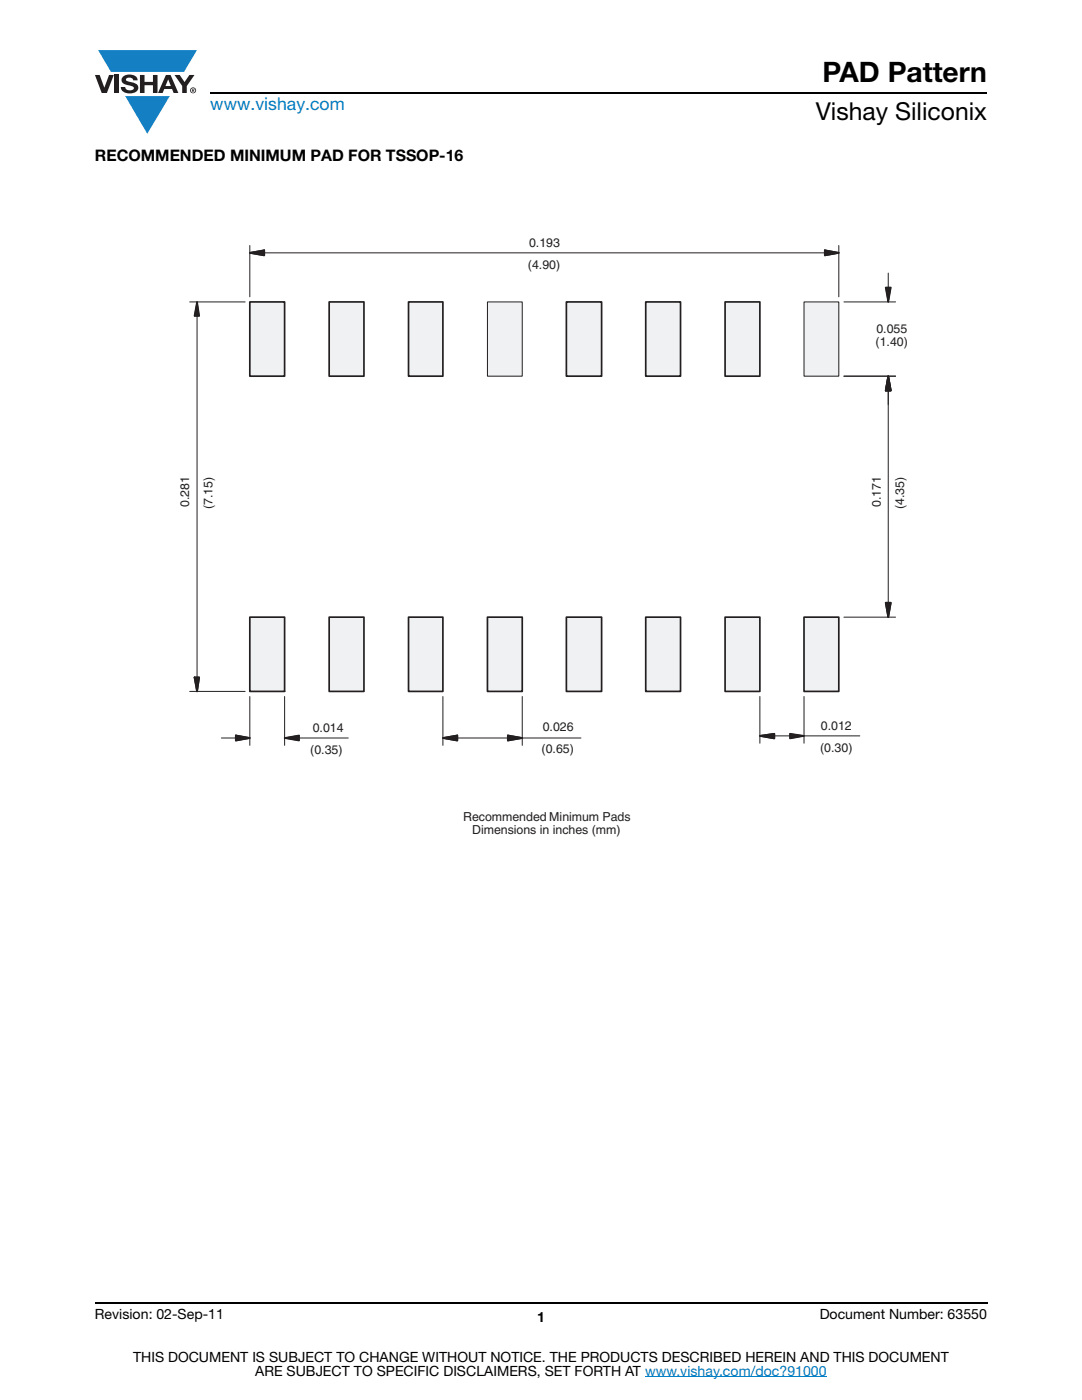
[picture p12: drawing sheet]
<svg xmlns="http://www.w3.org/2000/svg" width="216mm" height="279mm" viewBox="0 0 216 279" stroke-linecap="round" stroke-linejoin="round" font-family="sans-serif">
<g fill="#147fc3">
<path d="M19.6 10h19.7l-2.6 4.4h-1.1h-13.5z"/>
<path d="M25 19.2h8.9l-4.5 7.5z"/>
</g>
<g fill="#231f20">
<path d="M18.9 15h1l.9 2.5 1-2.5h.9l-1.4 3.6h-1z"/>
<path d="M22.9 15h.9v3.6h-.9z"/>
<path d="M24.6 15.3a2.1 2.1 0 0 1 2.8 .3l.1 .4h-.9a.79 .79 0 0 0-.7-.5 .79 .79 0 0 0-.8 .4l.3 .3 1 .2a1.08 1.08 0 0 1 1.2 1.1 1.08 1.08 0 0 1-1.1 1.1 1.73 1.73 0 0 1-2.4-1.2h.9a.96 .96 0 0 0 .8 .6 .96 .96 0 0 0 .9-.4 1.31 1.31 0 0 0-1.2-.6 1.03 1.03 0 0 1-1.1-.6 1.03 1.03 0 0 1 .2-1.1z"/>
<path d="M27.9 15h.9v1.3h1.7v-1.3h.9v3.6h-.9v-1.6h-1.7v1.6h-.9z"/>
<path d="M34.8 15h1.1l.9 1.4 1-1.4h1l-1.5 2.2v1.4h-.9v-1.4z"/>
<path d="M33.6 15.8l.5 1.4h-1.1zM33.1 15l-1.6 3.6h1l.3-.8h1.5l.3 .8h1l-1.6-3.6z"/>
<path d="M38.1 18a.46 .46 0 0 1 .9 0 .46 .46 0 0 1-.9 0zM37.9 18a.6 .6 0 0 0 1.2 0 .6 .6 0 0 0-1.2 0z"/>
<path d="M38.4 17.8h.2v.2h-.2zM38.3 17.7v.7h.1v-.3l.4 .3-.2-.3 .2-.2-.1-.2z"/>
</g>
<path d="M42 18.6h155M18.9 260h178.1" fill="none" stroke="#000" stroke-width=".36"/>
<path d="M128.7 274.8h36.3" fill="none" stroke="#007ec4" stroke-width=".2"/>
<path d="M35.6 47.2h145.6v119.9h-145.6z" fill="#fff"/>
<path d="M49.8 123.2h7v14.8h-7z" fill="#f0f1f2"/>
<path d="M49.8 123.2h7v14.8h-7z" fill="none" stroke="#231f20" stroke-width=".34"/>
<path d="M49.8 60.3h7v14.8h-7z" fill="#f0f1f2"/>
<path d="M49.8 60.3h7v14.8h-7z" fill="none" stroke="#231f20" stroke-width=".34"/>
<path d="M65.7 123.2h6.9v14.8h-6.9z" fill="#f0f1f2"/>
<path d="M65.7 123.2h6.9v14.8h-6.9z" fill="none" stroke="#231f20" stroke-width=".34"/>
<path d="M65.7 60.3h6.9v14.8h-6.9z" fill="#f0f1f2"/>
<path d="M65.7 60.3h6.9v14.8h-6.9z" fill="none" stroke="#231f20" stroke-width=".34"/>
<path d="M81.5 123.2h6.9v14.8h-6.9z" fill="#f0f1f2"/>
<path d="M81.5 123.2h6.9v14.8h-6.9z" fill="none" stroke="#231f20" stroke-width=".34"/>
<path d="M81.5 60.3h6.9v14.8h-6.9z" fill="#f0f1f2"/>
<path d="M81.5 60.3h6.9v14.8h-6.9z" fill="none" stroke="#231f20" stroke-width=".34"/>
<path d="M97.3 123.2h6.9v14.8h-6.9z" fill="#f0f1f2"/>
<path d="M97.3 123.2h6.9v14.8h-6.9z" fill="none" stroke="#231f20" stroke-width=".34"/>
<path d="M97.3 60.3h6.9v14.8h-6.9z" fill="#f0f1f2"/>
<path d="M97.3 60.3h6.9v14.8h-6.9zM49.8 139v9.8M56.8 139v9.8M44.2 147.3h2.9M59.7 147.3h9.8" fill="none" stroke="#231f20" stroke-width=".2"/>
<path d="M47.1 146.8l2.7 .5-2.7 .5z" fill="#231f20"/>
<path d="M47.1 146.8l2.7 .5-2.7 .5z" fill="none" stroke="#231f20" stroke-width=".34"/>
<path d="M56.8 147.3l2.9-.5v1z" fill="#231f20"/>
<path d="M56.8 147.3l2.9-.5v1z" fill="none" stroke="#231f20" stroke-width=".34"/>
<path d="M56.8 138h.1M88.4 139v9.8M104.2 139v9.8M56.8 147.3h.1M56.8 147.3l2.9-.5v1zM91.3 147.3h10M104.2 147.3h11.7" fill="none" stroke="#231f20" stroke-width=".2"/>
<path d="M88.4 147.3l2.9-.5v1z" fill="#231f20"/>
<path d="M88.4 147.3l2.9-.5v1z" fill="none" stroke="#231f20" stroke-width=".34"/>
<path d="M101.3 146.8l2.9 .5-2.9 .5z" fill="#231f20"/>
<path d="M101.3 146.8l2.9 .5-2.9 .5z" fill="none" stroke="#231f20" stroke-width=".34"/>
<path d="M113 60.3h7v14.8h-7z" fill="#f0f1f2"/>
<path d="M113 60.3h7v14.8h-7z" fill="none" stroke="#231f20" stroke-width=".34"/>
<path d="M113 123.2h7v14.8h-7z" fill="#f0f1f2"/>
<path d="M113 123.2h7v14.8h-7z" fill="none" stroke="#231f20" stroke-width=".34"/>
<path d="M128.8 60.3h7v14.8h-7z" fill="#f0f1f2"/>
<path d="M128.8 60.3h7v14.8h-7z" fill="none" stroke="#231f20" stroke-width=".34"/>
<path d="M128.8 123.2h7v14.8h-7z" fill="#f0f1f2"/>
<path d="M128.8 123.2h7v14.8h-7z" fill="none" stroke="#231f20" stroke-width=".34"/>
<path d="M144.7 60.3h6.9v14.8h-6.9z" fill="#f0f1f2"/>
<path d="M144.7 60.3h6.9v14.8h-6.9z" fill="none" stroke="#231f20" stroke-width=".34"/>
<path d="M144.7 123.2h6.9v14.8h-6.9z" fill="#f0f1f2"/>
<path d="M144.7 123.2h6.9v14.8h-6.9z" fill="none" stroke="#231f20" stroke-width=".34"/>
<path d="M160.4 123.2h7v14.8h-7z" fill="#f0f1f2"/>
<path d="M160.4 123.2h7v14.8h-7z" fill="none" stroke="#231f20" stroke-width=".34"/>
<path d="M160.4 60.3h7v14.8h-7z" fill="#f0f1f2"/>
<path d="M160.4 60.3h7v14.8h-7zM151.6 139v9.3M160.4 139v9.3M154.5 146.9h3.1M160.4 146.9h11.2" fill="none" stroke="#231f20" stroke-width=".2"/>
<path d="M151.6 146.9l2.9-.5v1z" fill="#231f20"/>
<path d="M151.6 146.9l2.9-.5v1z" fill="none" stroke="#231f20" stroke-width=".34"/>
<path d="M157.6 146.4l2.8 .5-2.8 .5z" fill="#231f20"/>
<path d="M157.6 146.4l2.8 .5-2.8 .5z" fill="none" stroke="#231f20" stroke-width=".34"/>
<path d="M168.4 75.1h10.3M177.2 78v42.3M168.4 123.2h10.3M157.6 146.4l2.8 .5-2.8 .5z" fill="none" stroke="#231f20" stroke-width=".2"/>
<path d="M176.7 120.3h1l-.5 2.9z" fill="#231f20"/>
<path d="M176.7 120.3h1l-.5 2.9z" fill="none" stroke="#231f20" stroke-width=".34"/>
<path d="M177.2 75.1l.5 2.9h-1z" fill="#231f20"/>
<path d="M177.2 75.1l.5 2.9h-1z" fill="none" stroke="#231f20" stroke-width=".34"/>
<path d="M177.2 54.5v2.9M168.4 75.1h10.3M168.4 60.3h10.3M177.2 75.1l.5 2.9h-1zM177.2 78v2.7" fill="none" stroke="#231f20" stroke-width=".2"/>
<path d="M177.2 75.1l.5 2.9h-1z" fill="#231f20"/>
<path d="M177.2 75.1l.5 2.9h-1z" fill="none" stroke="#231f20" stroke-width=".34"/>
<path d="M176.7 57.4h1l-.5 2.9z" fill="#231f20"/>
<path d="M176.7 57.4h1l-.5 2.9z" fill="none" stroke="#231f20" stroke-width=".34"/>
<path d="M176.7 57.4h1l-.5 2.9zM37.9 60.3h11M39.3 63v72.2M37.9 138h11" fill="none" stroke="#231f20" stroke-width=".2"/>
<path d="M38.8 135.2h.9l-.4 2.8z" fill="#231f20"/>
<path d="M38.8 135.2h.9l-.4 2.8z" fill="none" stroke="#231f20" stroke-width=".34"/>
<path d="M39.3 60.3l.4 2.7h-.9z" fill="#231f20"/>
<path d="M39.3 60.3l.4 2.7h-.9z" fill="none" stroke="#231f20" stroke-width=".34"/>
<path d="M49.8 49v10.2M52.7 50.5h111.9M167.4 49v10.2M39.3 60.3l.4 2.7h-.9z" fill="none" stroke="#231f20" stroke-width=".2"/>
<path d="M49.8 50.5l2.9-.5v1z" fill="#231f20"/>
<path d="M49.8 50.5l2.9-.5v1z" fill="none" stroke="#231f20" stroke-width=".34"/>
<path d="M164.6 50l2.8 .5-2.8 .5z" fill="#231f20"/>
<path d="M164.6 50l2.8 .5-2.8 .5z" fill="none" stroke="#231f20" stroke-width=".34"/>
<text font-size="5.6" x="164.1" y="16.4">PAD Pattern</text>
<text font-size="4.9" x="162.8" y="24">Vishay Siliconix</text>
<text font-size="3.5" fill="#007ec4" x="42" y="21.9">www.vishay.com</text>
<text font-size="3.2" x="18.9" y="32.1">RECOMMENDED MINIMUM PAD FOR TSSOP-16</text>
<g font-size="2.8">
<text x="18.9" y="263.3">Revision: 02-Sep-11</text>
<text x="107.2" y="263.8">1</text>
<text x="163.6" y="263.3">Document Number: 63550</text>
<text x="26.5" y="271.7">THIS DOCUMENT IS SUBJECT TO CHANGE WITHOUT NOTICE. THE PRODUCTS DESCRIBED HEREIN AND THIS DOCUMENT</text>
<text x="50.9" y="274.6">ARE SUBJECT TO SPECIFIC DISCLAIMERS, SET FORTH AT www.vishay.com/doc?91000</text>
</g>
<g font-size="2.5" fill="#231f20">
<text x="105.3" y="53.7">(4.90)</text>
<text x="105.6" y="49.3">0.193</text>
<text x="174.7" y="69.1">(1.40)</text>
<text x="174.9" y="66.4">0.055</text>
<text x="37.8" y="101.2" transform="rotate(-90 37.8 101.2)">0.281</text>
<text x="42.4" y="101.6" transform="rotate(-90 42.4 101.6)">(7.15)</text>
<text x="175.8" y="101.2" transform="rotate(-90 175.8 101.2)">0.171</text>
<text x="180.4" y="101.6" transform="rotate(-90 180.4 101.6)">(4.35)</text>
<text x="62.4" y="146">0.014</text>
<text x="108.3" y="145.8">0.026</text>
<text x="163.8" y="145.6">0.012</text>
<text x="61.9" y="150.4">(0.35)</text>
<text x="108.1" y="150.2">(0.65)</text>
<text x="163.6" y="150.1">(0.30)</text>
<text x="92.4" y="163.8">Recommended Minimum Pads</text>
<text x="94.2" y="166.5">Dimensions in inches (mm)</text>
</g>
</svg>
